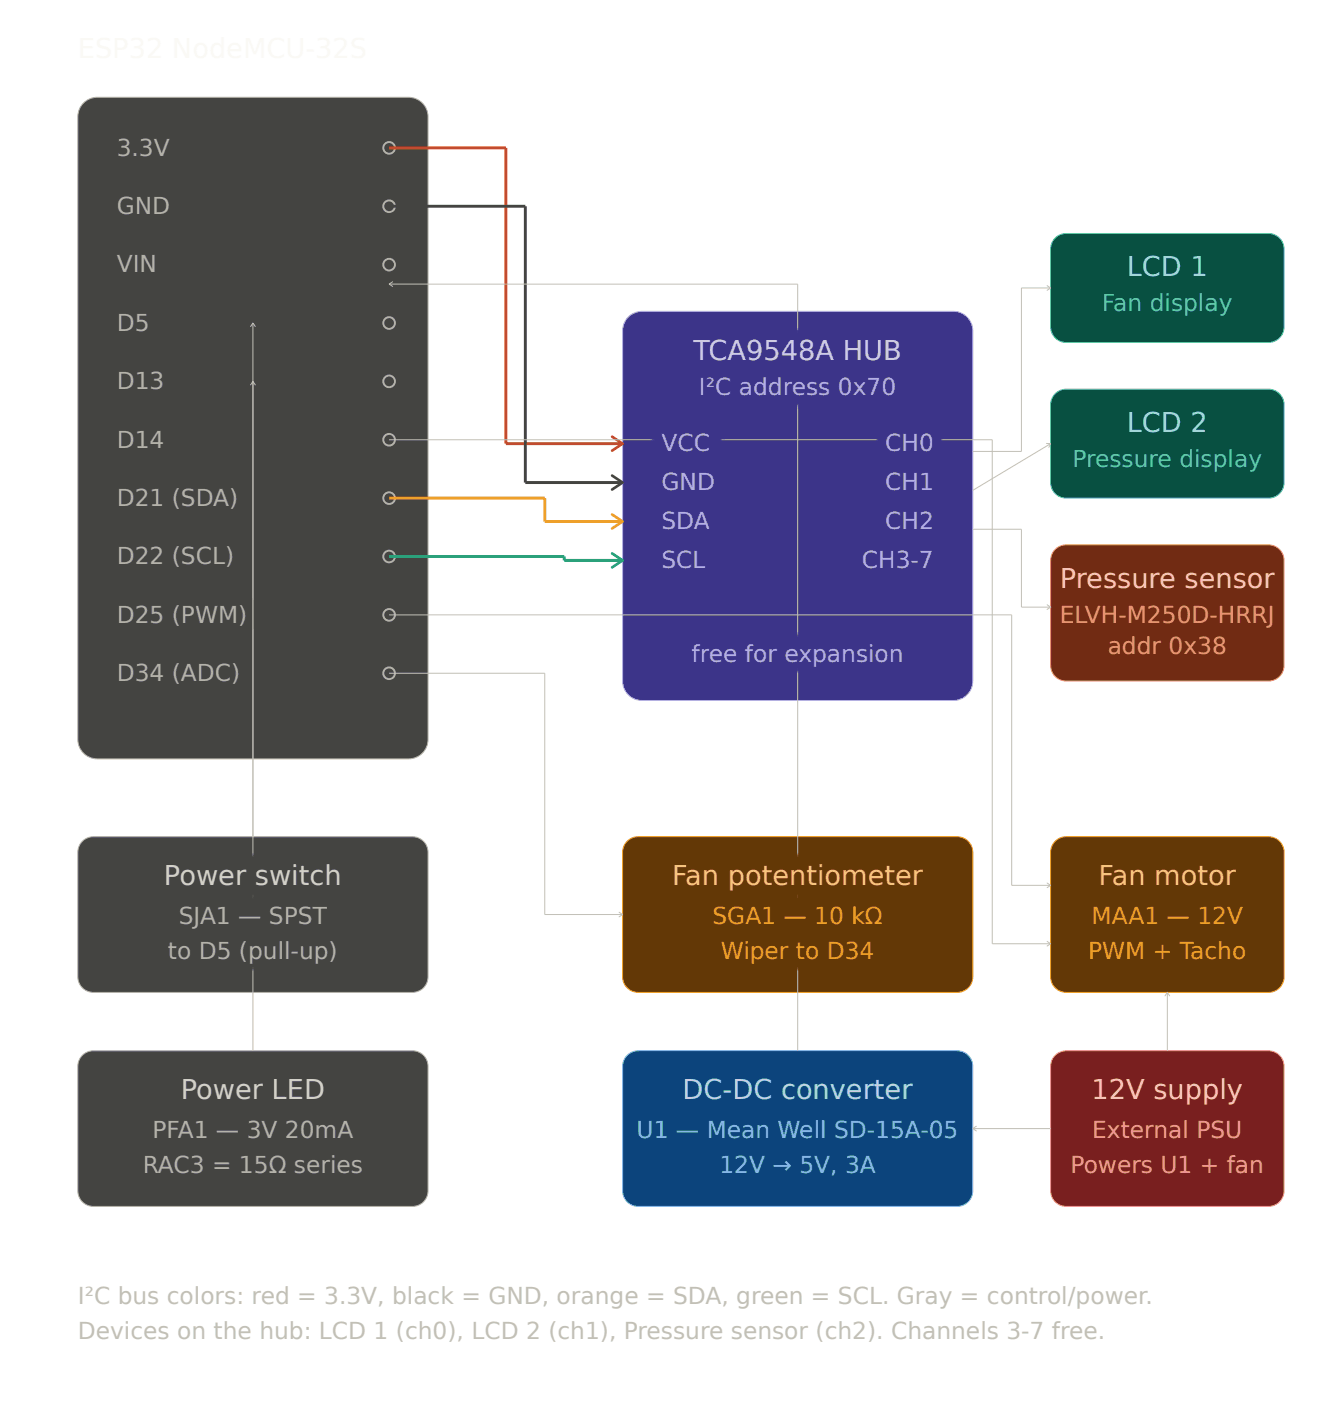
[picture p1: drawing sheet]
<svg xmlns="http://www.w3.org/2000/svg" width="180mm" height="190mm" viewBox="0 0 180 190" stroke-linecap="round" stroke-linejoin="round" font-family="sans-serif">
<path d="M11.2 14.2a2.64 2.64 0 0 1 2-1h42.4a2.64 2.64 0 0 1 2.6 2.7v84.6a2.64 2.64 0 0 1-2.6 2.7h-42.4a2.64 2.64 0 0 1-2.6-2.7v-84.6l.1-.6z" fill="#444441" stroke="#b4b2a9" stroke-width=".14"/>
<g fill="#444441" stroke="#b4b2a9" stroke-width=".26">
<circle cx="52.9" cy="20.1" r=".79"/>
<circle cx="52.9" cy="28" r=".79"/>
<circle cx="52.9" cy="36" r=".79"/>
<circle cx="52.9" cy="43.9" r=".79"/>
<circle cx="52.9" cy="51.9" r=".79"/>
<circle cx="52.9" cy="59.8" r=".79"/>
<circle cx="52.9" cy="67.7" r=".79"/>
<circle cx="52.9" cy="75.7" r=".79"/>
<circle cx="52.9" cy="83.6" r=".79"/>
<circle cx="52.9" cy="91.5" r=".79"/>
</g>
<path d="M85.7 42.9l1-.5 .6-.1h42.3a2.64 2.64 0 0 1 2.7 2.7v47.6a2.64 2.64 0 0 1-2.7 2.6h-42.3a2.64 2.64 0 0 1-2.6-2.6v-47.6a2.64 2.64 0 0 1 1-2.1z" fill="#3c3489" stroke="#afa9ec" stroke-width=".14"/>
<path d="M52.9 20.1h15.9v40.2h15.9" fill="none" stroke="#d14520" stroke-width=".4"/>
<path d="M83.2 59.4l1.5 .9-1.5 1" fill="none" stroke="#d14520" stroke-width=".36"/>
<path d="M52.9 28h18.5v37.6h13.3" fill="none" stroke="#444441" stroke-width=".4"/>
<path d="M83.2 64.7l1.5 .9-1.5 1" fill="none" stroke="#444441" stroke-width=".36"/>
<path d="M52.9 67.7h21.2v3.2h10.6" fill="none" stroke="#ef9f27" stroke-width=".4"/>
<path d="M83.2 70l1.5 .9-1.5 1" fill="none" stroke="#ef9f27" stroke-width=".36"/>
<path d="M52.9 75.7h23.8v.5h8" fill="none" stroke="#1d9e75" stroke-width=".4"/>
<path d="M83.2 75.2l1.5 1-1.5 1" fill="none" stroke="#1d9e75" stroke-width=".36"/>
<path d="M143.5 32.4l.4-.4 .5-.2 .6-.1h27.5a2.11 2.11 0 0 1 2.1 2.2v10.5a2.11 2.11 0 0 1-2.1 2.2h-27.5a2.11 2.11 0 0 1-2.1-2.2v-10.5l.1-.6 .2-.5z" fill="#085041" stroke="#5dcaa5" stroke-width=".14"/>
<path d="M142.4 38.8l.5 .4-.5 .3M142.9 39.2h-4v22.2h-6.6" fill="none" stroke="#c2c0b6" stroke-width=".14"/>
<path d="M143.5 53.5l.4-.3 .5-.2 .6-.1h27.5a2.11 2.11 0 0 1 2.1 2.1v10.6a2.11 2.11 0 0 1-2.1 2.1h-27.5a2.11 2.11 0 0 1-2.1-2.1v-10.6l.1-.5 .2-.5z" fill="#085041" stroke="#5dcaa5" stroke-width=".14"/>
<path d="M132.3 66.7l10.6-6.4z" fill="#000" stroke="#c2c0b6" stroke-width=".14"/>
<path d="M142.3 60.3h.6l-.3 .5" fill="none" stroke="#c2c0b6" stroke-width=".14"/>
<path d="M143.5 74.7l.4-.3 .5-.2 .6-.1h27.5a2.11 2.11 0 0 1 2.1 2.1v14.3a2.11 2.11 0 0 1-2.1 2.1h-27.5a2.11 2.11 0 0 1-2.1-2.1v-14.3l.1-.6 .2-.5z" fill="#712b13" stroke="#f0997b" stroke-width=".14"/>
<path d="M132.3 72h6.6v10.5h4M142.4 82.2l.5 .3-.5 .4" fill="none" stroke="#c2c0b6" stroke-width=".14"/>
<path d="M85.3 114.4l.4-.3 .5-.3h.6h43.4a2.11 2.11 0 0 1 2.1 2.1v16.9a2.11 2.11 0 0 1-2.1 2.1h-43.4a2.11 2.11 0 0 1-2.1-2.1v-16.9v-.6l.3-.5z" fill="#633806" stroke="#ef9f27" stroke-width=".14"/>
<path d="M52.9 91.5h21.2v32.9h10.6M84.2 124l.5 .4-.5 .3" fill="none" stroke="#c2c0b6" stroke-width=".14"/>
<path d="M143.5 114.4l.4-.3 .5-.3h.6h27.5a2.11 2.11 0 0 1 2.1 2.1v16.9a2.11 2.11 0 0 1-2.1 2.1h-27.5a2.11 2.11 0 0 1-2.1-2.1v-16.9l.1-.6 .2-.5z" fill="#633806" stroke="#ef9f27" stroke-width=".14"/>
<path d="M52.9 59.8h82v68.5h8M52.9 83.6h84.7v36.8h5.3M142.4 120.1l.5 .3-.5 .3M142.4 128l.5 .3-.5 .3" fill="none" stroke="#c2c0b6" stroke-width=".14"/>
<path d="M11.2 114.4l.4-.3 .5-.3h.6h43.4a2.11 2.11 0 0 1 2.1 2.1v16.9a2.11 2.11 0 0 1-2.1 2.1h-43.4a2.11 2.11 0 0 1-2.1-2.1v-16.9l.1-.6 .2-.5z" fill="#444441" stroke="#b4b2a9" stroke-width=".14"/>
<path d="M34.1 44.4l.3-.5 .3 .5M34.4 43.9v69.9" fill="none" stroke="#c2c0b6" stroke-width=".14"/>
<path d="M11.2 143.5l.4-.3 .5-.2 .6-.1h43.4a2.11 2.11 0 0 1 2.1 2.1v16.9a2.11 2.11 0 0 1-2.1 2.1h-43.4a2.11 2.11 0 0 1-2.1-2.1v-16.9l.1-.6 .2-.5z" fill="#444441" stroke="#b4b2a9" stroke-width=".14"/>
<path d="M34.1 52.3l.3-.4 .3 .4M34.4 51.9v91" fill="none" stroke="#c2c0b6" stroke-width=".14"/>
<path d="M85.3 143.5l.4-.3 .5-.2 .6-.1h43.4a2.11 2.11 0 0 1 2.1 2.1v16.9a2.11 2.11 0 0 1-2.1 2.1h-43.4a2.11 2.11 0 0 1-2.1-2.1v-16.9v-.6l.3-.5z" fill="#0c447c" stroke="#85b7eb" stroke-width=".14"/>
<path d="M52.9 38.6h55.6v104.3M53.4 38.3l-.5 .3 .5 .3" fill="none" stroke="#c2c0b6" stroke-width=".14"/>
<path d="M143.5 143.5l.4-.3 .5-.2 .6-.1h27.5a2.11 2.11 0 0 1 2.1 2.1v16.9a2.11 2.11 0 0 1-2.1 2.1h-27.5a2.11 2.11 0 0 1-2.1-2.1v-16.9l.1-.6 .2-.5z" fill="#791f1f" stroke="#f09595" stroke-width=".14"/>
<path d="M158.4 135.4l.3-.5 .4 .5M158.7 134.9v8M132.3 153.5h10.6M132.8 153.1l-.5 .4 .5 .3" fill="none" stroke="#c2c0b6" stroke-width=".14"/>
<g font-size="3.7" fill="#9fe1cb">
<text x="153.2" y="37.6">LCD 1</text>
<text x="153.2" y="58.7">LCD 2</text>
</g>
<text font-size="3.7" fill="#cecbf6" x="94.3" y="48.9">TCA9548A HUB</text>
<text font-size="3.7" fill="#f5c4b3" x="144.1" y="79.9">Pressure sensor</text>
<g font-size="3.7" fill="#d3d1c7">
<text x="22.3" y="120.4">Power switch</text>
<text x="24.6" y="149.5">Power LED</text>
</g>
<g font-size="3.7" fill="#fac775">
<text x="91.4" y="120.4">Fan potentiometer</text>
<text x="149.4" y="120.4">Fan motor</text>
</g>
<text font-size="3.7" fill="#b5d4f4" x="92.8" y="149.5">DC-DC converter</text>
<text font-size="3.7" fill="#f7c1c1" x="148.4" y="149.5">12V supply</text>
<g font-size="3.2" fill="#b4b2a9">
<text x="15.9" y="21.2">3.3V</text>
<text x="15.9" y="29.1">GND</text>
<text x="15.9" y="37">VIN</text>
<text x="15.9" y="45">D5</text>
<text x="15.9" y="52.9">D13</text>
<text x="15.9" y="60.9">D14</text>
<text x="15.9" y="68.8">D21 (SDA)</text>
<text x="15.9" y="76.7">D22 (SCL)</text>
<text x="15.9" y="84.7">D25 (PWM)</text>
<text x="15.9" y="92.6">D34 (ADC)</text>
<text x="24.3" y="125.7">SJA1 — SPST</text>
<text x="22.8" y="130.4">to D5 (pull-up)</text>
<text x="20.7" y="154.8">PFA1 — 3V 20mA</text>
<text x="19.4" y="159.5">RAC3 = 15Ω series</text>
</g>
<g font-size="3.2" fill="#5dcaa5">
<text x="149.9" y="42.3">Fan display</text>
<text x="145.8" y="63.5">Pressure display</text>
</g>
<g font-size="3.2" fill="#afa9ec">
<text x="95.1" y="53.7">I²C address 0x70</text>
<text x="90" y="61.4">VCC</text>
<text x="120.4" y="61.4">CH0</text>
<text x="90" y="66.7">GND</text>
<text x="90" y="72">SDA</text>
<text x="120.4" y="66.7">CH1</text>
<text x="120.4" y="72">CH2</text>
<text x="90" y="77.3">SCL</text>
<text x="117.2" y="77.3">CH3-7</text>
<text x="94" y="90">free for expansion</text>
</g>
<g font-size="3.2" fill="#f0997b">
<text x="144.1" y="84.7">ELVH-M250D-HRRJ</text>
<text x="150.6" y="88.9">addr 0x38</text>
</g>
<g font-size="3.2" fill="#ef9f27">
<text x="96.9" y="125.7">SGA1 — 10 kΩ</text>
<text x="148.5" y="125.7">MAA1 — 12V</text>
<text x="98" y="130.4">Wiper to D34</text>
<text x="148" y="130.4">PWM + Tacho</text>
</g>
<g font-size="3.2" fill="#85b7eb">
<text x="86.6" y="154.8">U1 — Mean Well SD-15A-05</text>
<text x="97.8" y="159.5">12V → 5V, 3A</text>
</g>
<g font-size="3.2" fill="#f09595">
<text x="148.5" y="154.8">External PSU</text>
<text x="145.6" y="159.5">Powers U1 + fan</text>
</g>
<g font-size="3.2" fill="#c2c0b6">
<text x="10.6" y="177.3">I²C bus colors: red = 3.3V, black = GND, orange = SDA, green = SCL. Gray = control/power.</text>
<text x="10.6" y="182">Devices on the hub: LCD 1 (ch0), LCD 2 (ch1), Pressure sensor (ch2). Channels 3-7 free.</text>
</g>
</svg>
